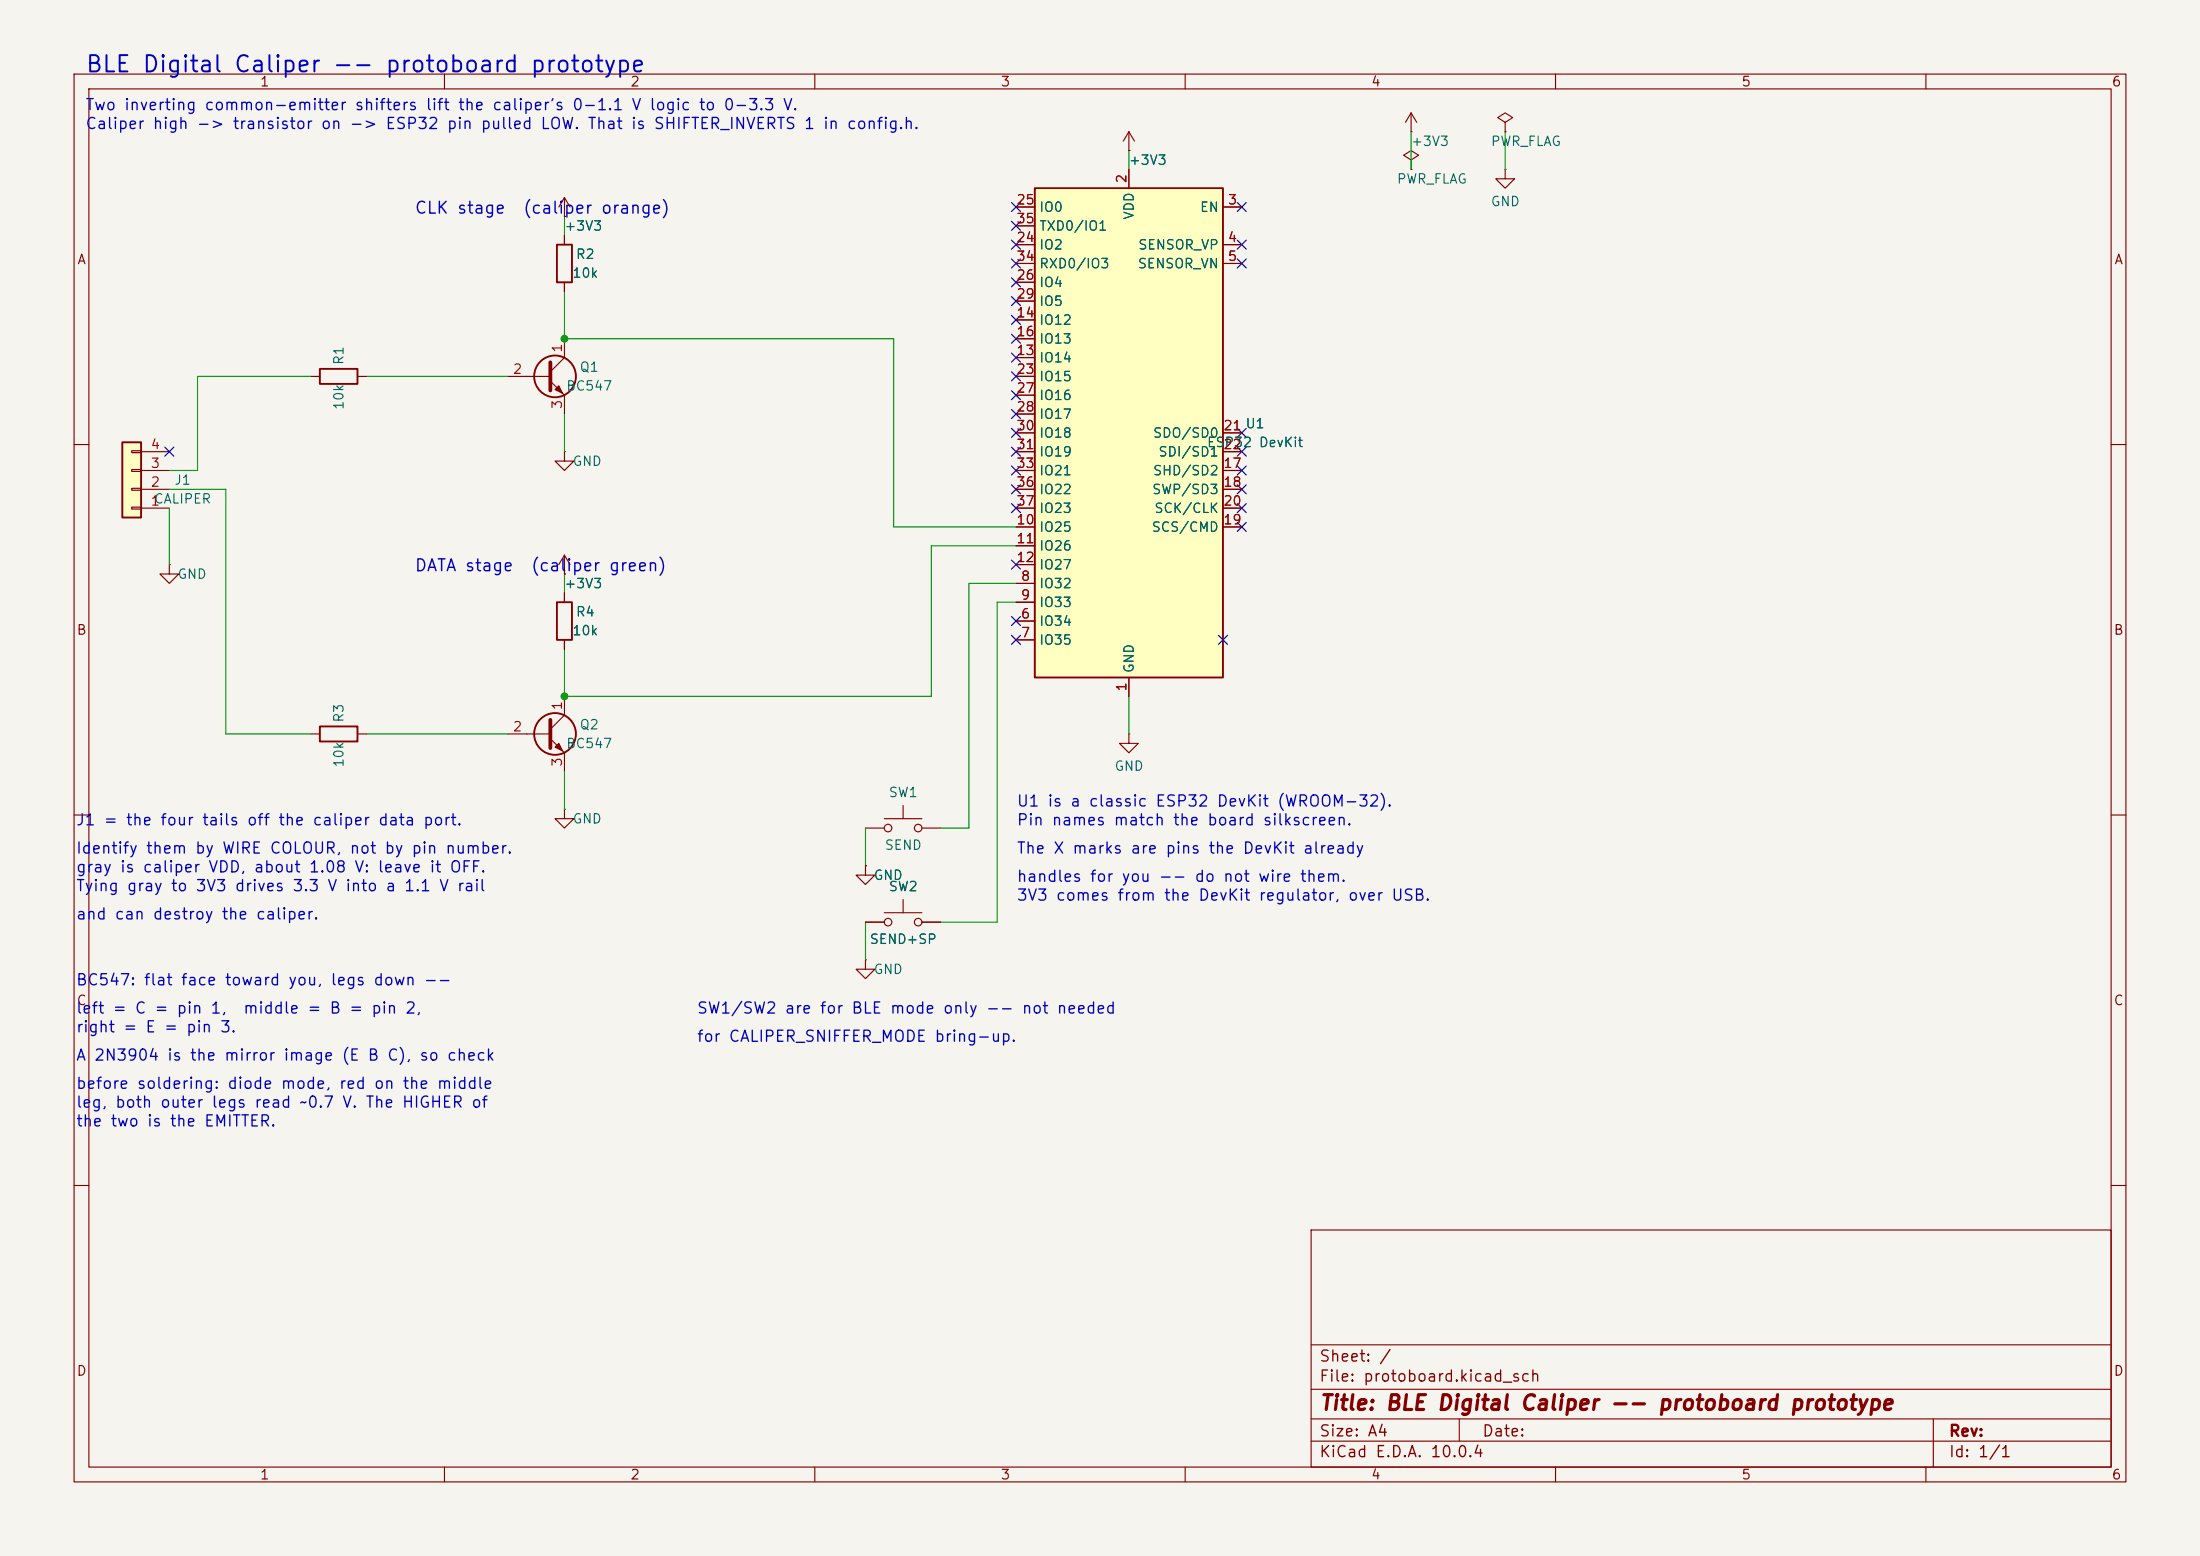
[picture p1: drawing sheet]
(kicad_sch
 (version 20260306)
 (generator "eeschema")
 (generator_version "10.0")
 (paper "A4")
 (title_block
  (title "BLE Digital Caliper -- protoboard prototype"))
 (lib_symbols
  (symbol "Connector_Generic:Conn_01x04" (pin_names (offset 1.016) (hide yes)) (exclude_from_sim no) (in_bom yes) (on_board yes) (in_pos_files yes) (duplicate_pin_numbers_are_jumpers no) (property "Reference" "J" (at 0 5.08 0) (show_name no) (do_not_autoplace no) (effects (font (size 1.27 1.27)))) (property "Value" "Conn_01x04" (at 0 -7.62 0) (show_name no) (do_not_autoplace no) (effects (font (size 1.27 1.27)))) (property "Footprint" "" (at 0 0 0) (show_name no) (do_not_autoplace no) (hide yes) (effects (font (size 1.27 1.27)))) (property "Datasheet" "" (at 0 0 0) (show_name no) (do_not_autoplace no) (hide yes) (effects (font (size 1.27 1.27)))) (property "Description" "Generic connector, single row, 01x04, script generated (kicad-library-utils/schlib/autogen/connector/)" (at 0 0 0) (show_name no) (do_not_autoplace no) (hide yes) (effects (font (size 1.27 1.27)))) (property "ki_keywords" "connector" (at 0 0 0) (show_name no) (do_not_autoplace no) (hide yes) (effects (font (size 1.27 1.27)))) (property "ki_fp_filters" "Connector*:*_1x??_*" (at 0 0 0) (show_name no) (do_not_autoplace no) (hide yes) (effects (font (size 1.27 1.27)))) (symbol "Conn_01x04_1_1" (rectangle (start -1.27 3.81) (end 1.27 -6.35) (stroke (width 0.254) (type default)) (fill (type background))) (rectangle (start -1.27 2.667) (end 0 2.413) (stroke (width 0.1524) (type default)) (fill (type none))) (rectangle (start -1.27 0.127) (end 0 -0.127) (stroke (width 0.1524) (type default)) (fill (type none))) (rectangle (start -1.27 -2.413) (end 0 -2.667) (stroke (width 0.1524) (type default)) (fill (type none))) (rectangle (start -1.27 -4.953) (end 0 -5.207) (stroke (width 0.1524) (type default)) (fill (type none))) (pin passive line (at -5.08 2.54 0) (length 3.81) (name "Pin_1" (effects (font (size 1.27 1.27)))) (number "1" (effects (font (size 1.27 1.27))))) (pin passive line (at -5.08 0 0) (length 3.81) (name "Pin_2" (effects (font (size 1.27 1.27)))) (number "2" (effects (font (size 1.27 1.27))))) (pin passive line (at -5.08 -2.54 0) (length 3.81) (name "Pin_3" (effects (font (size 1.27 1.27)))) (number "3" (effects (font (size 1.27 1.27))))) (pin passive line (at -5.08 -5.08 0) (length 3.81) (name "Pin_4" (effects (font (size 1.27 1.27)))) (number "4" (effects (font (size 1.27 1.27)))))) (embedded_fonts no))
  (symbol "RF_Module:ESP32-WROOM-32" (exclude_from_sim no) (in_bom yes) (on_board yes) (in_pos_files yes) (duplicate_pin_numbers_are_jumpers no) (property "Reference" "U" (at -12.7 34.29 0) (show_name no) (do_not_autoplace no) (effects (font (size 1.27 1.27)) (justify left))) (property "Value" "ESP32-WROOM-32" (at 1.27 34.29 0) (show_name no) (do_not_autoplace no) (effects (font (size 1.27 1.27)) (justify left))) (property "Footprint" "RF_Module:ESP32-WROOM-32" (at 0 -38.1 0) (show_name no) (do_not_autoplace no) (hide yes) (effects (font (size 1.27 1.27)))) (property "Datasheet" "https://www.espressif.com/sites/default/files/documentation/esp32-wroom-32_datasheet_en.pdf" (at -7.62 1.27 0) (show_name no) (do_not_autoplace no) (hide yes) (effects (font (size 1.27 1.27)))) (property "Description" "RF Module, ESP32-D0WDQ6 SoC, Wi-Fi 802.11b/g/n, Bluetooth, BLE, 32-bit, 2.7-3.6V, onboard antenna, SMD" (at 0 0 0) (show_name no) (do_not_autoplace no) (hide yes) (effects (font (size 1.27 1.27)))) (property "ki_keywords" "RF Radio BT ESP ESP32 Espressif onboard PCB antenna" (at 0 0 0) (show_name no) (do_not_autoplace no) (hide yes) (effects (font (size 1.27 1.27)))) (property "ki_fp_filters" "ESP32?WROOM?32*" (at 0 0 0) (show_name no) (do_not_autoplace no) (hide yes) (effects (font (size 1.27 1.27)))) (symbol "ESP32-WROOM-32_0_1" (rectangle (start -12.7 33.02) (end 12.7 -33.02) (stroke (width 0.254) (type default)) (fill (type background)))) (symbol "ESP32-WROOM-32_1_1" (pin power_in line (at 0 -35.56 90) (length 2.54) (name "GND" (effects (font (size 1.27 1.27)))) (number "1" (effects (font (size 1.27 1.27))))) (pin power_in line (at 0 35.56 270) (length 2.54) (name "VDD" (effects (font (size 1.27 1.27)))) (number "2" (effects (font (size 1.27 1.27))))) (pin input line (at -15.24 30.48 0) (length 2.54) (name "EN" (effects (font (size 1.27 1.27)))) (number "3" (effects (font (size 1.27 1.27))))) (pin input line (at -15.24 25.4 0) (length 2.54) (name "SENSOR_VP" (effects (font (size 1.27 1.27)))) (number "4" (effects (font (size 1.27 1.27))))) (pin input line (at -15.24 22.86 0) (length 2.54) (name "SENSOR_VN" (effects (font (size 1.27 1.27)))) (number "5" (effects (font (size 1.27 1.27))))) (pin input line (at 15.24 -25.4 180) (length 2.54) (name "IO34" (effects (font (size 1.27 1.27)))) (number "6" (effects (font (size 1.27 1.27))))) (pin input line (at 15.24 -27.94 180) (length 2.54) (name "IO35" (effects (font (size 1.27 1.27)))) (number "7" (effects (font (size 1.27 1.27))))) (pin bidirectional line (at 15.24 -20.32 180) (length 2.54) (name "IO32" (effects (font (size 1.27 1.27)))) (number "8" (effects (font (size 1.27 1.27))))) (pin bidirectional line (at 15.24 -22.86 180) (length 2.54) (name "IO33" (effects (font (size 1.27 1.27)))) (number "9" (effects (font (size 1.27 1.27))))) (pin bidirectional line (at 15.24 -12.7 180) (length 2.54) (name "IO25" (effects (font (size 1.27 1.27)))) (number "10" (effects (font (size 1.27 1.27))))) (pin bidirectional line (at 15.24 -15.24 180) (length 2.54) (name "IO26" (effects (font (size 1.27 1.27)))) (number "11" (effects (font (size 1.27 1.27))))) (pin bidirectional line (at 15.24 -17.78 180) (length 2.54) (name "IO27" (effects (font (size 1.27 1.27)))) (number "12" (effects (font (size 1.27 1.27))))) (pin bidirectional line (at 15.24 10.16 180) (length 2.54) (name "IO14" (effects (font (size 1.27 1.27)))) (number "13" (effects (font (size 1.27 1.27))))) (pin bidirectional line (at 15.24 15.24 180) (length 2.54) (name "IO12" (effects (font (size 1.27 1.27)))) (number "14" (effects (font (size 1.27 1.27))))) (pin passive line (at 0 -35.56 90) (length 2.54) (hide yes) (name "GND" (effects (font (size 1.27 1.27)))) (number "15" (effects (font (size 1.27 1.27))))) (pin bidirectional line (at 15.24 12.7 180) (length 2.54) (name "IO13" (effects (font (size 1.27 1.27)))) (number "16" (effects (font (size 1.27 1.27))))) (pin bidirectional line (at -15.24 -5.08 0) (length 2.54) (name "SHD/SD2" (effects (font (size 1.27 1.27)))) (number "17" (effects (font (size 1.27 1.27))))) (pin bidirectional line (at -15.24 -7.62 0) (length 2.54) (name "SWP/SD3" (effects (font (size 1.27 1.27)))) (number "18" (effects (font (size 1.27 1.27))))) (pin bidirectional line (at -15.24 -12.7 0) (length 2.54) (name "SCS/CMD" (effects (font (size 1.27 1.27)))) (number "19" (effects (font (size 1.27 1.27))))) (pin bidirectional line (at -15.24 -10.16 0) (length 2.54) (name "SCK/CLK" (effects (font (size 1.27 1.27)))) (number "20" (effects (font (size 1.27 1.27))))) (pin bidirectional line (at -15.24 0 0) (length 2.54) (name "SDO/SD0" (effects (font (size 1.27 1.27)))) (number "21" (effects (font (size 1.27 1.27))))) (pin bidirectional line (at -15.24 -2.54 0) (length 2.54) (name "SDI/SD1" (effects (font (size 1.27 1.27)))) (number "22" (effects (font (size 1.27 1.27))))) (pin bidirectional line (at 15.24 7.62 180) (length 2.54) (name "IO15" (effects (font (size 1.27 1.27)))) (number "23" (effects (font (size 1.27 1.27))))) (pin bidirectional line (at 15.24 25.4 180) (length 2.54) (name "IO2" (effects (font (size 1.27 1.27)))) (number "24" (effects (font (size 1.27 1.27))))) (pin bidirectional line (at 15.24 30.48 180) (length 2.54) (name "IO0" (effects (font (size 1.27 1.27)))) (number "25" (effects (font (size 1.27 1.27))))) (pin bidirectional line (at 15.24 20.32 180) (length 2.54) (name "IO4" (effects (font (size 1.27 1.27)))) (number "26" (effects (font (size 1.27 1.27))))) (pin bidirectional line (at 15.24 5.08 180) (length 2.54) (name "IO16" (effects (font (size 1.27 1.27)))) (number "27" (effects (font (size 1.27 1.27))))) (pin bidirectional line (at 15.24 2.54 180) (length 2.54) (name "IO17" (effects (font (size 1.27 1.27)))) (number "28" (effects (font (size 1.27 1.27))))) (pin bidirectional line (at 15.24 17.78 180) (length 2.54) (name "IO5" (effects (font (size 1.27 1.27)))) (number "29" (effects (font (size 1.27 1.27))))) (pin bidirectional line (at 15.24 0 180) (length 2.54) (name "IO18" (effects (font (size 1.27 1.27)))) (number "30" (effects (font (size 1.27 1.27))))) (pin bidirectional line (at 15.24 -2.54 180) (length 2.54) (name "IO19" (effects (font (size 1.27 1.27)))) (number "31" (effects (font (size 1.27 1.27))))) (pin no_connect line (at -12.7 -27.94 0) (length 2.54) (hide yes) (name "NC" (effects (font (size 1.27 1.27)))) (number "32" (effects (font (size 1.27 1.27))))) (pin bidirectional line (at 15.24 -5.08 180) (length 2.54) (name "IO21" (effects (font (size 1.27 1.27)))) (number "33" (effects (font (size 1.27 1.27))))) (pin bidirectional line (at 15.24 22.86 180) (length 2.54) (name "RXD0/IO3" (effects (font (size 1.27 1.27)))) (number "34" (effects (font (size 1.27 1.27))))) (pin bidirectional line (at 15.24 27.94 180) (length 2.54) (name "TXD0/IO1" (effects (font (size 1.27 1.27)))) (number "35" (effects (font (size 1.27 1.27))))) (pin bidirectional line (at 15.24 -7.62 180) (length 2.54) (name "IO22" (effects (font (size 1.27 1.27)))) (number "36" (effects (font (size 1.27 1.27))))) (pin bidirectional line (at 15.24 -10.16 180) (length 2.54) (name "IO23" (effects (font (size 1.27 1.27)))) (number "37" (effects (font (size 1.27 1.27))))) (pin passive line (at 0 -35.56 90) (length 2.54) (hide yes) (name "GND" (effects (font (size 1.27 1.27)))) (number "38" (effects (font (size 1.27 1.27))))) (pin passive line (at 0 -35.56 90) (length 2.54) (hide yes) (name "GND" (effects (font (size 1.27 1.27)))) (number "39" (effects (font (size 1.27 1.27)))))) (embedded_fonts no))
  (symbol "Switch:SW_Push" (pin_numbers (hide yes)) (pin_names (offset 1.016) (hide yes)) (exclude_from_sim no) (in_bom yes) (on_board yes) (in_pos_files yes) (duplicate_pin_numbers_are_jumpers no) (property "Reference" "SW" (at 1.27 2.54 0) (show_name no) (do_not_autoplace no) (effects (font (size 1.27 1.27)) (justify left))) (property "Value" "SW_Push" (at 0 -1.524 0) (show_name no) (do_not_autoplace no) (effects (font (size 1.27 1.27)))) (property "Footprint" "" (at 0 5.08 0) (show_name no) (do_not_autoplace no) (hide yes) (effects (font (size 1.27 1.27)))) (property "Datasheet" "" (at 0 5.08 0) (show_name no) (do_not_autoplace no) (hide yes) (effects (font (size 1.27 1.27)))) (property "Description" "Push button switch, generic, two pins" (at 0 0 0) (show_name no) (do_not_autoplace no) (hide yes) (effects (font (size 1.27 1.27)))) (property "ki_keywords" "switch normally-open pushbutton push-button" (at 0 0 0) (show_name no) (do_not_autoplace no) (hide yes) (effects (font (size 1.27 1.27)))) (symbol "SW_Push_0_1" (circle (center -2.032 0) (radius 0.508) (stroke (width 0) (type default)) (fill (type none))) (polyline (pts (xy 0 1.27) (xy 0 3.048)) (stroke (width 0) (type default)) (fill (type none))) (circle (center 2.032 0) (radius 0.508) (stroke (width 0) (type default)) (fill (type none))) (polyline (pts (xy 2.54 1.27) (xy -2.54 1.27)) (stroke (width 0) (type default)) (fill (type none))) (pin passive line (at -5.08 0 0) (length 2.54) (name "1" (effects (font (size 1.27 1.27)))) (number "1" (effects (font (size 1.27 1.27))))) (pin passive line (at 5.08 0 180) (length 2.54) (name "2" (effects (font (size 1.27 1.27)))) (number "2" (effects (font (size 1.27 1.27)))))) (embedded_fonts no))
  (symbol "Device:R" (pin_numbers (hide yes)) (pin_names (offset 0)) (exclude_from_sim no) (in_bom yes) (on_board yes) (in_pos_files yes) (duplicate_pin_numbers_are_jumpers no) (property "Reference" "R" (at 2.032 0 90) (show_name no) (do_not_autoplace no) (effects (font (size 1.27 1.27)))) (property "Value" "R" (at 0 0 90) (show_name no) (do_not_autoplace no) (effects (font (size 1.27 1.27)))) (property "Footprint" "" (at -1.778 0 90) (show_name no) (do_not_autoplace no) (hide yes) (effects (font (size 1.27 1.27)))) (property "Datasheet" "" (at 0 0 0) (show_name no) (do_not_autoplace no) (hide yes) (effects (font (size 1.27 1.27)))) (property "Description" "Resistor" (at 0 0 0) (show_name no) (do_not_autoplace no) (hide yes) (effects (font (size 1.27 1.27)))) (property "ki_keywords" "R res resistor" (at 0 0 0) (show_name no) (do_not_autoplace no) (hide yes) (effects (font (size 1.27 1.27)))) (property "ki_fp_filters" "R_*" (at 0 0 0) (show_name no) (do_not_autoplace no) (hide yes) (effects (font (size 1.27 1.27)))) (symbol "R_0_1" (rectangle (start -1.016 -2.54) (end 1.016 2.54) (stroke (width 0.254) (type default)) (fill (type none)))) (symbol "R_1_1" (pin passive line (at 0 3.81 270) (length 1.27) (name "" (effects (font (size 1.27 1.27)))) (number "1" (effects (font (size 1.27 1.27))))) (pin passive line (at 0 -3.81 90) (length 1.27) (name "" (effects (font (size 1.27 1.27)))) (number "2" (effects (font (size 1.27 1.27)))))) (embedded_fonts no))
  (symbol "Transistor_BJT:BC547" (pin_names (offset 0) (hide yes)) (exclude_from_sim no) (in_bom yes) (on_board yes) (in_pos_files yes) (duplicate_pin_numbers_are_jumpers no) (property "Reference" "Q" (at 5.08 1.905 0) (show_name no) (do_not_autoplace no) (effects (font (size 1.27 1.27)) (justify left))) (property "Value" "BC547" (at 5.08 0 0) (show_name no) (do_not_autoplace no) (effects (font (size 1.27 1.27)) (justify left))) (property "Footprint" "Package_TO_SOT_THT:TO-92_Inline" (at 5.08 -1.905 0) (show_name no) (do_not_autoplace no) (hide yes) (effects (font (size 1.27 1.27) (italic yes)) (justify left))) (property "Datasheet" "https://www.onsemi.com/pub/Collateral/BC550-D.pdf" (at 0 0 0) (show_name no) (do_not_autoplace no) (hide yes) (effects (font (size 1.27 1.27)) (justify left))) (property "Description" "0.1A Ic, 45V Vce, Small Signal NPN Transistor, TO-92" (at 0 0 0) (show_name no) (do_not_autoplace no) (hide yes) (effects (font (size 1.27 1.27)))) (property "ki_keywords" "NPN Transistor" (at 0 0 0) (show_name no) (do_not_autoplace no) (hide yes) (effects (font (size 1.27 1.27)))) (property "ki_fp_filters" "TO?92*" (at 0 0 0) (show_name no) (do_not_autoplace no) (hide yes) (effects (font (size 1.27 1.27)))) (symbol "BC547_0_1" (polyline (pts (xy -2.54 0) (xy 0.635 0)) (stroke (width 0) (type default)) (fill (type none))) (polyline (pts (xy 0.635 1.905) (xy 0.635 -1.905)) (stroke (width 0.508) (type default)) (fill (type none))) (circle (center 1.27 0) (radius 2.8194) (stroke (width 0.254) (type default)) (fill (type none)))) (symbol "BC547_1_1" (polyline (pts (xy 0.635 0.635) (xy 2.54 2.54)) (stroke (width 0) (type default)) (fill (type none))) (polyline (pts (xy 0.635 -0.635) (xy 2.54 -2.54)) (stroke (width 0) (type default)) (fill (type none))) (polyline (pts (xy 1.27 -1.778) (xy 1.778 -1.27) (xy 2.286 -2.286) (xy 1.27 -1.778)) (stroke (width 0) (type default)) (fill (type outline))) (pin passive line (at 2.54 5.08 270) (length 2.54) (name "C" (effects (font (size 1.27 1.27)))) (number "1" (effects (font (size 1.27 1.27))))) (pin input line (at -5.08 0 0) (length 2.54) (name "B" (effects (font (size 1.27 1.27)))) (number "2" (effects (font (size 1.27 1.27))))) (pin passive line (at 2.54 -5.08 90) (length 2.54) (name "E" (effects (font (size 1.27 1.27)))) (number "3" (effects (font (size 1.27 1.27)))))) (embedded_fonts no))
  (symbol "power:+3V3" (power global) (pin_numbers (hide yes)) (pin_names (offset 0) (hide yes)) (exclude_from_sim no) (in_bom yes) (on_board yes) (in_pos_files yes) (duplicate_pin_numbers_are_jumpers no) (property "Reference" "#PWR" (at 0 -3.81 0) (show_name no) (do_not_autoplace no) (hide yes) (effects (font (size 1.27 1.27)))) (property "Value" "+3V3" (at 0 3.556 0) (show_name no) (do_not_autoplace no) (effects (font (size 1.27 1.27)))) (property "Footprint" "" (at 0 0 0) (show_name no) (do_not_autoplace no) (hide yes) (effects (font (size 1.27 1.27)))) (property "Datasheet" "" (at 0 0 0) (show_name no) (do_not_autoplace no) (hide yes) (effects (font (size 1.27 1.27)))) (property "Description" "Power symbol creates a global label with name \"+3V3\"" (at 0 0 0) (show_name no) (do_not_autoplace no) (hide yes) (effects (font (size 1.27 1.27)))) (property "ki_keywords" "global power" (at 0 0 0) (show_name no) (do_not_autoplace no) (hide yes) (effects (font (size 1.27 1.27)))) (symbol "+3V3_0_1" (polyline (pts (xy -0.762 1.27) (xy 0 2.54)) (stroke (width 0) (type default)) (fill (type none))) (polyline (pts (xy 0 2.54) (xy 0.762 1.27)) (stroke (width 0) (type default)) (fill (type none))) (polyline (pts (xy 0 0) (xy 0 2.54)) (stroke (width 0) (type default)) (fill (type none)))) (symbol "+3V3_1_1" (pin power_in line (at 0 0 90) (length 0) (name "" (effects (font (size 1.27 1.27)))) (number "1" (effects (font (size 1.27 1.27)))))) (embedded_fonts no))
  (symbol "power:GND" (power global) (pin_numbers (hide yes)) (pin_names (offset 0) (hide yes)) (exclude_from_sim no) (in_bom yes) (on_board yes) (in_pos_files yes) (duplicate_pin_numbers_are_jumpers no) (property "Reference" "#PWR" (at 0 -6.35 0) (show_name no) (do_not_autoplace no) (hide yes) (effects (font (size 1.27 1.27)))) (property "Value" "GND" (at 0 -3.81 0) (show_name no) (do_not_autoplace no) (effects (font (size 1.27 1.27)))) (property "Footprint" "" (at 0 0 0) (show_name no) (do_not_autoplace no) (hide yes) (effects (font (size 1.27 1.27)))) (property "Datasheet" "" (at 0 0 0) (show_name no) (do_not_autoplace no) (hide yes) (effects (font (size 1.27 1.27)))) (property "Description" "Power symbol creates a global label with name \"GND\" , ground" (at 0 0 0) (show_name no) (do_not_autoplace no) (hide yes) (effects (font (size 1.27 1.27)))) (property "ki_keywords" "global power" (at 0 0 0) (show_name no) (do_not_autoplace no) (hide yes) (effects (font (size 1.27 1.27)))) (symbol "GND_0_1" (polyline (pts (xy 0 0) (xy 0 -1.27) (xy 1.27 -1.27) (xy 0 -2.54) (xy -1.27 -1.27) (xy 0 -1.27)) (stroke (width 0) (type default)) (fill (type none)))) (symbol "GND_1_1" (pin power_in line (at 0 0 270) (length 0) (name "" (effects (font (size 1.27 1.27)))) (number "1" (effects (font (size 1.27 1.27)))))) (embedded_fonts no))
  (symbol "power:PWR_FLAG" (power global) (pin_numbers (hide yes)) (pin_names (offset 0) (hide yes)) (exclude_from_sim no) (in_bom yes) (on_board yes) (in_pos_files yes) (duplicate_pin_numbers_are_jumpers no) (property "Reference" "#FLG" (at 0 1.905 0) (show_name no) (do_not_autoplace no) (hide yes) (effects (font (size 1.27 1.27)))) (property "Value" "PWR_FLAG" (at 0 3.81 0) (show_name no) (do_not_autoplace no) (effects (font (size 1.27 1.27)))) (property "Footprint" "" (at 0 0 0) (show_name no) (do_not_autoplace no) (hide yes) (effects (font (size 1.27 1.27)))) (property "Datasheet" "" (at 0 0 0) (show_name no) (do_not_autoplace no) (hide yes) (effects (font (size 1.27 1.27)))) (property "Description" "Special symbol for telling ERC where power comes from" (at 0 0 0) (show_name no) (do_not_autoplace no) (hide yes) (effects (font (size 1.27 1.27)))) (property "ki_keywords" "flag power" (at 0 0 0) (show_name no) (do_not_autoplace no) (hide yes) (effects (font (size 1.27 1.27)))) (symbol "PWR_FLAG_0_0" (pin power_out line (at 0 0 90) (length 0) (name "" (effects (font (size 1.27 1.27)))) (number "1" (effects (font (size 1.27 1.27)))))) (symbol "PWR_FLAG_0_1" (polyline (pts (xy 0 0) (xy 0 1.27) (xy -1.016 1.905) (xy 0 2.54) (xy 1.016 1.905) (xy 0 1.27)) (stroke (width 0) (type default)) (fill (type none)))) (embedded_fonts no)))
 (wire
  (pts (xy 22.86 63.5) (xy 26.67 63.5))
  (stroke (width 0) (type default)))
 (wire
  (pts (xy 26.67 63.5) (xy 26.67 50.8))
  (stroke (width 0) (type default)))
 (wire
  (pts (xy 26.67 50.8) (xy 41.91 50.8))
  (stroke (width 0) (type default)))
 (wire
  (pts (xy 49.53 50.8) (xy 68.58 50.8))
  (stroke (width 0) (type default)))
 (wire
  (pts (xy 76.2 45.72) (xy 76.2 39.37))
  (stroke (width 0) (type default)))
 (wire
  (pts (xy 76.2 31.75) (xy 76.2 29.21))
  (stroke (width 0) (type default)))
 (wire
  (pts (xy 76.2 55.88) (xy 76.2 60.96))
  (stroke (width 0) (type default)))
 (wire
  (pts (xy 76.2 45.72) (xy 120.65 45.72))
  (stroke (width 0) (type default)))
 (wire
  (pts (xy 120.65 45.72) (xy 120.65 71.12))
  (stroke (width 0) (type default)))
 (wire
  (pts (xy 120.65 71.12) (xy 137.16 71.12))
  (stroke (width 0) (type default)))
 (wire
  (pts (xy 22.86 66.04) (xy 30.48 66.04))
  (stroke (width 0) (type default)))
 (wire
  (pts (xy 30.48 66.04) (xy 30.48 99.06))
  (stroke (width 0) (type default)))
 (wire
  (pts (xy 30.48 99.06) (xy 41.91 99.06))
  (stroke (width 0) (type default)))
 (wire
  (pts (xy 49.53 99.06) (xy 68.58 99.06))
  (stroke (width 0) (type default)))
 (wire
  (pts (xy 76.2 93.98) (xy 76.2 87.63))
  (stroke (width 0) (type default)))
 (wire
  (pts (xy 76.2 80.01) (xy 76.2 77.47))
  (stroke (width 0) (type default)))
 (wire
  (pts (xy 76.2 104.14) (xy 76.2 109.22))
  (stroke (width 0) (type default)))
 (wire
  (pts (xy 76.2 93.98) (xy 125.73 93.98))
  (stroke (width 0) (type default)))
 (wire
  (pts (xy 125.73 93.98) (xy 125.73 73.66))
  (stroke (width 0) (type default)))
 (wire
  (pts (xy 125.73 73.66) (xy 137.16 73.66))
  (stroke (width 0) (type default)))
 (wire
  (pts (xy 22.86 68.58) (xy 22.86 76.2))
  (stroke (width 0) (type default)))
 (wire
  (pts (xy 152.4 22.86) (xy 152.4 20.32))
  (stroke (width 0) (type default)))
 (wire
  (pts (xy 152.4 93.98) (xy 152.4 99.06))
  (stroke (width 0) (type default)))
 (wire
  (pts (xy 127 111.76) (xy 130.81 111.76))
  (stroke (width 0) (type default)))
 (wire
  (pts (xy 130.81 111.76) (xy 130.81 78.74))
  (stroke (width 0) (type default)))
 (wire
  (pts (xy 130.81 78.74) (xy 137.16 78.74))
  (stroke (width 0) (type default)))
 (wire
  (pts (xy 116.84 111.76) (xy 116.84 116.84))
  (stroke (width 0) (type default)))
 (wire
  (pts (xy 127 124.46) (xy 134.62 124.46))
  (stroke (width 0) (type default)))
 (wire
  (pts (xy 134.62 124.46) (xy 134.62 81.28))
  (stroke (width 0) (type default)))
 (wire
  (pts (xy 134.62 81.28) (xy 137.16 81.28))
  (stroke (width 0) (type default)))
 (wire
  (pts (xy 116.84 124.46) (xy 116.84 129.54))
  (stroke (width 0) (type default)))
 (wire
  (pts (xy 190.5 17.78) (xy 190.5 22.86))
  (stroke (width 0) (type default)))
 (wire
  (pts (xy 203.2 22.86) (xy 203.2 17.78))
  (stroke (width 0) (type default)))
 (junction
  (at 76.2 45.72)
  (diameter 0)
  (color 0 0 0 0))
 (junction
  (at 76.2 93.98)
  (diameter 0)
  (color 0 0 0 0))
 (no_connect
  (at 22.86 60.96))
 (no_connect
  (at 167.64 27.94))
 (no_connect
  (at 167.64 33.02))
 (no_connect
  (at 167.64 35.56))
 (no_connect
  (at 137.16 83.82))
 (no_connect
  (at 137.16 86.36))
 (no_connect
  (at 137.16 76.2))
 (no_connect
  (at 137.16 48.26))
 (no_connect
  (at 137.16 43.18))
 (no_connect
  (at 137.16 45.72))
 (no_connect
  (at 167.64 63.5))
 (no_connect
  (at 167.64 66.04))
 (no_connect
  (at 167.64 71.12))
 (no_connect
  (at 167.64 68.58))
 (no_connect
  (at 167.64 58.42))
 (no_connect
  (at 167.64 60.96))
 (no_connect
  (at 137.16 50.8))
 (no_connect
  (at 137.16 33.02))
 (no_connect
  (at 137.16 27.94))
 (no_connect
  (at 137.16 38.1))
 (no_connect
  (at 137.16 53.34))
 (no_connect
  (at 137.16 55.88))
 (no_connect
  (at 137.16 40.64))
 (no_connect
  (at 137.16 58.42))
 (no_connect
  (at 137.16 60.96))
 (no_connect
  (at 165.1 86.36))
 (no_connect
  (at 137.16 63.5))
 (no_connect
  (at 137.16 35.56))
 (no_connect
  (at 137.16 30.48))
 (no_connect
  (at 137.16 66.04))
 (no_connect
  (at 137.16 68.58))
 (text "CLK stage  (caliper orange)"
  (at 55.88 29.21 0)
  (effects (font (size 1.6 1.6)) (justify left bottom)))
 (text "DATA stage  (caliper green)"
  (at 55.88 77.47 0)
  (effects (font (size 1.6 1.6)) (justify left bottom)))
 (text "BLE Digital Caliper -- protoboard prototype"
  (at 11.43 10.16 0)
  (effects (font (size 2.2 2.2)) (justify left bottom)))
 (text "Two inverting common-emitter shifters lift the caliper's 0-1.1 V logic to 0-3.3 V."
  (at 11.43 15.24 0)
  (effects (font (size 1.5 1.5)) (justify left bottom)))
 (text "Caliper high -> transistor on -> ESP32 pin pulled LOW. That is SHIFTER_INVERTS 1 in config.h."
  (at 11.43 17.78 0)
  (effects (font (size 1.5 1.5)) (justify left bottom)))
 (text "J1 = the four tails off the caliper data port."
  (at 10.16 111.76 0)
  (effects (font (size 1.5 1.5)) (justify left bottom)))
 (text "Identify them by WIRE COLOUR, not by pin number."
  (at 10.16 115.57 0)
  (effects (font (size 1.5 1.5)) (justify left bottom)))
 (text "gray is caliper VDD, about 1.08 V: leave it OFF."
  (at 10.16 118.11 0)
  (effects (font (size 1.5 1.5)) (justify left bottom)))
 (text "Tying gray to 3V3 drives 3.3 V into a 1.1 V rail"
  (at 10.16 120.65 0)
  (effects (font (size 1.5 1.5)) (justify left bottom)))
 (text "and can destroy the caliper."
  (at 10.16 124.46 0)
  (effects (font (size 1.5 1.5)) (justify left bottom)))
 (text "U1 is a classic ESP32 DevKit (WROOM-32)."
  (at 137.16 109.22 0)
  (effects (font (size 1.5 1.5)) (justify left bottom)))
 (text "Pin names match the board silkscreen."
  (at 137.16 111.76 0)
  (effects (font (size 1.5 1.5)) (justify left bottom)))
 (text "The X marks are pins the DevKit already"
  (at 137.16 115.57 0)
  (effects (font (size 1.5 1.5)) (justify left bottom)))
 (text "handles for you -- do not wire them."
  (at 137.16 119.38 0)
  (effects (font (size 1.5 1.5)) (justify left bottom)))
 (text "3V3 comes from the DevKit regulator, over USB."
  (at 137.16 121.92 0)
  (effects (font (size 1.5 1.5)) (justify left bottom)))
 (text "SW1/SW2 are for BLE mode only -- not needed"
  (at 93.98 137.16 0)
  (effects (font (size 1.5 1.5)) (justify left bottom)))
 (text "for CALIPER_SNIFFER_MODE bring-up."
  (at 93.98 140.97 0)
  (effects (font (size 1.5 1.5)) (justify left bottom)))
 (text "BC547: flat face toward you, legs down --"
  (at 10.16 133.35 0)
  (effects (font (size 1.5 1.5)) (justify left bottom)))
 (text "left = C = pin 1,  middle = B = pin 2,"
  (at 10.16 137.16 0)
  (effects (font (size 1.5 1.5)) (justify left bottom)))
 (text "right = E = pin 3."
  (at 10.16 139.7 0)
  (effects (font (size 1.5 1.5)) (justify left bottom)))
 (text "A 2N3904 is the mirror image (E B C), so check"
  (at 10.16 143.51 0)
  (effects (font (size 1.5 1.5)) (justify left bottom)))
 (text "before soldering: diode mode, red on the middle"
  (at 10.16 147.32 0)
  (effects (font (size 1.5 1.5)) (justify left bottom)))
 (text "leg, both outer legs read ~0.7 V. The HIGHER of"
  (at 10.16 149.86 0)
  (effects (font (size 1.5 1.5)) (justify left bottom)))
 (text "the two is the EMITTER."
  (at 10.16 152.4 0)
  (effects (font (size 1.5 1.5)) (justify left bottom)))
 (symbol
  (lib_id "Connector_Generic:Conn_01x04")
  (at 17.78 66.04 180)
  (unit 1)
  (body_style 1)
  (exclude_from_sim no)
  (in_bom yes)
  (on_board yes)
  (in_pos_files yes)
  (dnp no)
  (property "Reference" "J1" (at 24.638 64.77 0) (show_name no) (do_not_autoplace no) (effects (font (size 1.27 1.27))))
  (property "Value" "CALIPER" (at 24.638 67.31 0) (show_name no) (do_not_autoplace no) (effects (font (size 1.27 1.27))))
  (property "Footprint" "" (at 17.78 66.04 0) (hide yes) (show_name no) (do_not_autoplace no) (effects (font (size 1.27 1.27))))
  (property "Datasheet" "" (at 17.78 66.04 0) (hide yes) (show_name no) (do_not_autoplace no) (effects (font (size 1.27 1.27)))))
 (symbol
  (lib_id "RF_Module:ESP32-WROOM-32")
  (at 152.4 58.42 0)
  (mirror y)
  (unit 1)
  (body_style 1)
  (exclude_from_sim no)
  (in_bom yes)
  (on_board yes)
  (in_pos_files yes)
  (dnp no)
  (property "Reference" "U1" (at 169.418 57.15 0) (show_name no) (do_not_autoplace no) (effects (font (size 1.27 1.27))))
  (property "Value" "ESP32 DevKit" (at 169.418 59.69 0) (show_name no) (do_not_autoplace no) (effects (font (size 1.27 1.27))))
  (property "Footprint" "" (at 152.4 58.42 0) (hide yes) (show_name no) (do_not_autoplace no) (effects (font (size 1.27 1.27))))
  (property "Datasheet" "" (at 152.4 58.42 0) (hide yes) (show_name no) (do_not_autoplace no) (effects (font (size 1.27 1.27)))))
 (symbol
  (lib_id "Switch:SW_Push")
  (at 121.92 111.76 0)
  (unit 1)
  (body_style 1)
  (exclude_from_sim no)
  (in_bom yes)
  (on_board yes)
  (in_pos_files yes)
  (dnp no)
  (property "Reference" "SW1" (at 121.92 106.934 0) (show_name no) (do_not_autoplace no) (effects (font (size 1.27 1.27))))
  (property "Value" "SEND" (at 121.92 114.046 0) (show_name no) (do_not_autoplace no) (effects (font (size 1.27 1.27))))
  (property "Footprint" "" (at 121.92 111.76 0) (hide yes) (show_name no) (do_not_autoplace no) (effects (font (size 1.27 1.27))))
  (property "Datasheet" "" (at 121.92 111.76 0) (hide yes) (show_name no) (do_not_autoplace no) (effects (font (size 1.27 1.27)))))
 (symbol
  (lib_id "Switch:SW_Push")
  (at 121.92 124.46 0)
  (unit 1)
  (body_style 1)
  (exclude_from_sim no)
  (in_bom yes)
  (on_board yes)
  (in_pos_files yes)
  (dnp no)
  (property "Reference" "SW2" (at 121.92 119.634 0) (show_name no) (do_not_autoplace no) (effects (font (size 1.27 1.27))))
  (property "Value" "SEND+SP" (at 121.92 126.746 0) (show_name no) (do_not_autoplace no) (effects (font (size 1.27 1.27))))
  (property "Footprint" "" (at 121.92 124.46 0) (hide yes) (show_name no) (do_not_autoplace no) (effects (font (size 1.27 1.27))))
  (property "Datasheet" "" (at 121.92 124.46 0) (hide yes) (show_name no) (do_not_autoplace no) (effects (font (size 1.27 1.27)))))
 (symbol
  (lib_id "Device:R")
  (at 45.72 50.8 90)
  (unit 1)
  (body_style 1)
  (exclude_from_sim no)
  (in_bom yes)
  (on_board yes)
  (in_pos_files yes)
  (dnp no)
  (property "Reference" "R1" (at 45.72 48.006 0) (show_name no) (do_not_autoplace no) (effects (font (size 1.27 1.27))))
  (property "Value" "10k" (at 45.72 53.594 0) (show_name no) (do_not_autoplace no) (effects (font (size 1.27 1.27))))
  (property "Footprint" "" (at 45.72 50.8 0) (hide yes) (show_name no) (do_not_autoplace no) (effects (font (size 1.27 1.27))))
  (property "Datasheet" "" (at 45.72 50.8 0) (hide yes) (show_name no) (do_not_autoplace no) (effects (font (size 1.27 1.27)))))
 (symbol
  (lib_id "Transistor_BJT:BC547")
  (at 73.66 50.8 0)
  (unit 1)
  (body_style 1)
  (exclude_from_sim no)
  (in_bom yes)
  (on_board yes)
  (in_pos_files yes)
  (dnp no)
  (property "Reference" "Q1" (at 79.5274 49.53 0) (show_name no) (do_not_autoplace no) (effects (font (size 1.27 1.27))))
  (property "Value" "BC547" (at 79.5274 52.07 0) (show_name no) (do_not_autoplace no) (effects (font (size 1.27 1.27))))
  (property "Footprint" "" (at 73.66 50.8 0) (hide yes) (show_name no) (do_not_autoplace no) (effects (font (size 1.27 1.27))))
  (property "Datasheet" "" (at 73.66 50.8 0) (hide yes) (show_name no) (do_not_autoplace no) (effects (font (size 1.27 1.27)))))
 (symbol
  (lib_id "Device:R")
  (at 76.2 35.56 0)
  (unit 1)
  (body_style 1)
  (exclude_from_sim no)
  (in_bom yes)
  (on_board yes)
  (in_pos_files yes)
  (dnp no)
  (property "Reference" "R2" (at 78.994 34.29 0) (show_name no) (do_not_autoplace no) (effects (font (size 1.27 1.27))))
  (property "Value" "10k" (at 78.994 36.83 0) (show_name no) (do_not_autoplace no) (effects (font (size 1.27 1.27))))
  (property "Footprint" "" (at 76.2 35.56 0) (hide yes) (show_name no) (do_not_autoplace no) (effects (font (size 1.27 1.27))))
  (property "Datasheet" "" (at 76.2 35.56 0) (hide yes) (show_name no) (do_not_autoplace no) (effects (font (size 1.27 1.27)))))
 (symbol
  (lib_id "power:+3V3")
  (at 76.2 29.21 0)
  (unit 1)
  (body_style 1)
  (exclude_from_sim no)
  (in_bom no)
  (on_board no)
  (in_pos_files no)
  (dnp no)
  (property "Reference" "#PWR001" (at 78.74 27.94 0) (hide yes) (show_name no) (do_not_autoplace no) (effects (font (size 1.27 1.27))))
  (property "Value" "+3V3" (at 78.74 30.48 0) (show_name no) (do_not_autoplace no) (effects (font (size 1.27 1.27))))
  (property "Footprint" "" (at 76.2 29.21 0) (hide yes) (show_name no) (do_not_autoplace no) (effects (font (size 1.27 1.27))))
  (property "Datasheet" "" (at 76.2 29.21 0) (hide yes) (show_name no) (do_not_autoplace no) (effects (font (size 1.27 1.27)))))
 (symbol
  (lib_id "power:GND")
  (at 76.2 60.96 0)
  (unit 1)
  (body_style 1)
  (exclude_from_sim no)
  (in_bom no)
  (on_board no)
  (in_pos_files no)
  (dnp no)
  (property "Reference" "#PWR002" (at 79.248 59.69 0) (hide yes) (show_name no) (do_not_autoplace no) (effects (font (size 1.27 1.27))))
  (property "Value" "GND" (at 79.248 62.23 0) (show_name no) (do_not_autoplace no) (effects (font (size 1.27 1.27))))
  (property "Footprint" "" (at 76.2 60.96 0) (hide yes) (show_name no) (do_not_autoplace no) (effects (font (size 1.27 1.27))))
  (property "Datasheet" "" (at 76.2 60.96 0) (hide yes) (show_name no) (do_not_autoplace no) (effects (font (size 1.27 1.27)))))
 (symbol
  (lib_id "Device:R")
  (at 45.72 99.06 90)
  (unit 1)
  (body_style 1)
  (exclude_from_sim no)
  (in_bom yes)
  (on_board yes)
  (in_pos_files yes)
  (dnp no)
  (property "Reference" "R3" (at 45.72 96.266 0) (show_name no) (do_not_autoplace no) (effects (font (size 1.27 1.27))))
  (property "Value" "10k" (at 45.72 101.854 0) (show_name no) (do_not_autoplace no) (effects (font (size 1.27 1.27))))
  (property "Footprint" "" (at 45.72 99.06 0) (hide yes) (show_name no) (do_not_autoplace no) (effects (font (size 1.27 1.27))))
  (property "Datasheet" "" (at 45.72 99.06 0) (hide yes) (show_name no) (do_not_autoplace no) (effects (font (size 1.27 1.27)))))
 (symbol
  (lib_id "Transistor_BJT:BC547")
  (at 73.66 99.06 0)
  (unit 1)
  (body_style 1)
  (exclude_from_sim no)
  (in_bom yes)
  (on_board yes)
  (in_pos_files yes)
  (dnp no)
  (property "Reference" "Q2" (at 79.5274 97.79 0) (show_name no) (do_not_autoplace no) (effects (font (size 1.27 1.27))))
  (property "Value" "BC547" (at 79.5274 100.33 0) (show_name no) (do_not_autoplace no) (effects (font (size 1.27 1.27))))
  (property "Footprint" "" (at 73.66 99.06 0) (hide yes) (show_name no) (do_not_autoplace no) (effects (font (size 1.27 1.27))))
  (property "Datasheet" "" (at 73.66 99.06 0) (hide yes) (show_name no) (do_not_autoplace no) (effects (font (size 1.27 1.27)))))
 (symbol
  (lib_id "Device:R")
  (at 76.2 83.82 0)
  (unit 1)
  (body_style 1)
  (exclude_from_sim no)
  (in_bom yes)
  (on_board yes)
  (in_pos_files yes)
  (dnp no)
  (property "Reference" "R4" (at 78.994 82.55 0) (show_name no) (do_not_autoplace no) (effects (font (size 1.27 1.27))))
  (property "Value" "10k" (at 78.994 85.09 0) (show_name no) (do_not_autoplace no) (effects (font (size 1.27 1.27))))
  (property "Footprint" "" (at 76.2 83.82 0) (hide yes) (show_name no) (do_not_autoplace no) (effects (font (size 1.27 1.27))))
  (property "Datasheet" "" (at 76.2 83.82 0) (hide yes) (show_name no) (do_not_autoplace no) (effects (font (size 1.27 1.27)))))
 (symbol
  (lib_id "power:+3V3")
  (at 76.2 77.47 0)
  (unit 1)
  (body_style 1)
  (exclude_from_sim no)
  (in_bom no)
  (on_board no)
  (in_pos_files no)
  (dnp no)
  (property "Reference" "#PWR003" (at 78.74 76.2 0) (hide yes) (show_name no) (do_not_autoplace no) (effects (font (size 1.27 1.27))))
  (property "Value" "+3V3" (at 78.74 78.74 0) (show_name no) (do_not_autoplace no) (effects (font (size 1.27 1.27))))
  (property "Footprint" "" (at 76.2 77.47 0) (hide yes) (show_name no) (do_not_autoplace no) (effects (font (size 1.27 1.27))))
  (property "Datasheet" "" (at 76.2 77.47 0) (hide yes) (show_name no) (do_not_autoplace no) (effects (font (size 1.27 1.27)))))
 (symbol
  (lib_id "power:GND")
  (at 76.2 109.22 0)
  (unit 1)
  (body_style 1)
  (exclude_from_sim no)
  (in_bom no)
  (on_board no)
  (in_pos_files no)
  (dnp no)
  (property "Reference" "#PWR004" (at 79.248 107.95 0) (hide yes) (show_name no) (do_not_autoplace no) (effects (font (size 1.27 1.27))))
  (property "Value" "GND" (at 79.248 110.49 0) (show_name no) (do_not_autoplace no) (effects (font (size 1.27 1.27))))
  (property "Footprint" "" (at 76.2 109.22 0) (hide yes) (show_name no) (do_not_autoplace no) (effects (font (size 1.27 1.27))))
  (property "Datasheet" "" (at 76.2 109.22 0) (hide yes) (show_name no) (do_not_autoplace no) (effects (font (size 1.27 1.27)))))
 (symbol
  (lib_id "power:GND")
  (at 22.86 76.2 0)
  (unit 1)
  (body_style 1)
  (exclude_from_sim no)
  (in_bom no)
  (on_board no)
  (in_pos_files no)
  (dnp no)
  (property "Reference" "#PWR005" (at 25.908 74.93 0) (hide yes) (show_name no) (do_not_autoplace no) (effects (font (size 1.27 1.27))))
  (property "Value" "GND" (at 25.908 77.47 0) (show_name no) (do_not_autoplace no) (effects (font (size 1.27 1.27))))
  (property "Footprint" "" (at 22.86 76.2 0) (hide yes) (show_name no) (do_not_autoplace no) (effects (font (size 1.27 1.27))))
  (property "Datasheet" "" (at 22.86 76.2 0) (hide yes) (show_name no) (do_not_autoplace no) (effects (font (size 1.27 1.27)))))
 (symbol
  (lib_id "power:+3V3")
  (at 152.4 20.32 0)
  (unit 1)
  (body_style 1)
  (exclude_from_sim no)
  (in_bom no)
  (on_board no)
  (in_pos_files no)
  (dnp no)
  (property "Reference" "#PWR006" (at 154.94 19.05 0) (hide yes) (show_name no) (do_not_autoplace no) (effects (font (size 1.27 1.27))))
  (property "Value" "+3V3" (at 154.94 21.59 0) (show_name no) (do_not_autoplace no) (effects (font (size 1.27 1.27))))
  (property "Footprint" "" (at 152.4 20.32 0) (hide yes) (show_name no) (do_not_autoplace no) (effects (font (size 1.27 1.27))))
  (property "Datasheet" "" (at 152.4 20.32 0) (hide yes) (show_name no) (do_not_autoplace no) (effects (font (size 1.27 1.27)))))
 (symbol
  (lib_id "power:GND")
  (at 152.4 99.06 0)
  (unit 1)
  (body_style 1)
  (exclude_from_sim no)
  (in_bom no)
  (on_board no)
  (in_pos_files no)
  (dnp no)
  (property "Reference" "#PWR007" (at 152.4 97.282 0) (hide yes) (show_name no) (do_not_autoplace no) (effects (font (size 1.27 1.27))))
  (property "Value" "GND" (at 152.4 103.378 0) (show_name no) (do_not_autoplace no) (effects (font (size 1.27 1.27))))
  (property "Footprint" "" (at 152.4 99.06 0) (hide yes) (show_name no) (do_not_autoplace no) (effects (font (size 1.27 1.27))))
  (property "Datasheet" "" (at 152.4 99.06 0) (hide yes) (show_name no) (do_not_autoplace no) (effects (font (size 1.27 1.27)))))
 (symbol
  (lib_id "power:GND")
  (at 116.84 116.84 0)
  (unit 1)
  (body_style 1)
  (exclude_from_sim no)
  (in_bom no)
  (on_board no)
  (in_pos_files no)
  (dnp no)
  (property "Reference" "#PWR008" (at 119.888 115.57 0) (hide yes) (show_name no) (do_not_autoplace no) (effects (font (size 1.27 1.27))))
  (property "Value" "GND" (at 119.888 118.11 0) (show_name no) (do_not_autoplace no) (effects (font (size 1.27 1.27))))
  (property "Footprint" "" (at 116.84 116.84 0) (hide yes) (show_name no) (do_not_autoplace no) (effects (font (size 1.27 1.27))))
  (property "Datasheet" "" (at 116.84 116.84 0) (hide yes) (show_name no) (do_not_autoplace no) (effects (font (size 1.27 1.27)))))
 (symbol
  (lib_id "power:GND")
  (at 116.84 129.54 0)
  (unit 1)
  (body_style 1)
  (exclude_from_sim no)
  (in_bom no)
  (on_board no)
  (in_pos_files no)
  (dnp no)
  (property "Reference" "#PWR009" (at 119.888 128.27 0) (hide yes) (show_name no) (do_not_autoplace no) (effects (font (size 1.27 1.27))))
  (property "Value" "GND" (at 119.888 130.81 0) (show_name no) (do_not_autoplace no) (effects (font (size 1.27 1.27))))
  (property "Footprint" "" (at 116.84 129.54 0) (hide yes) (show_name no) (do_not_autoplace no) (effects (font (size 1.27 1.27))))
  (property "Datasheet" "" (at 116.84 129.54 0) (hide yes) (show_name no) (do_not_autoplace no) (effects (font (size 1.27 1.27)))))
 (symbol
  (lib_id "power:+3V3")
  (at 190.5 17.78 0)
  (unit 1)
  (body_style 1)
  (exclude_from_sim no)
  (in_bom no)
  (on_board no)
  (in_pos_files no)
  (dnp no)
  (property "Reference" "#PWR010" (at 193.04 16.51 0) (hide yes) (show_name no) (do_not_autoplace no) (effects (font (size 1.27 1.27))))
  (property "Value" "+3V3" (at 193.04 19.05 0) (show_name no) (do_not_autoplace no) (effects (font (size 1.27 1.27))))
  (property "Footprint" "" (at 190.5 17.78 0) (hide yes) (show_name no) (do_not_autoplace no) (effects (font (size 1.27 1.27))))
  (property "Datasheet" "" (at 190.5 17.78 0) (hide yes) (show_name no) (do_not_autoplace no) (effects (font (size 1.27 1.27)))))
 (symbol
  (lib_id "power:PWR_FLAG")
  (at 190.5 22.86 0)
  (unit 1)
  (body_style 1)
  (exclude_from_sim no)
  (in_bom no)
  (on_board no)
  (in_pos_files no)
  (dnp no)
  (property "Reference" "#PWR011" (at 193.294 21.59 0) (hide yes) (show_name no) (do_not_autoplace no) (effects (font (size 1.27 1.27))))
  (property "Value" "PWR_FLAG" (at 193.294 24.13 0) (show_name no) (do_not_autoplace no) (effects (font (size 1.27 1.27))))
  (property "Footprint" "" (at 190.5 22.86 0) (hide yes) (show_name no) (do_not_autoplace no) (effects (font (size 1.27 1.27))))
  (property "Datasheet" "" (at 190.5 22.86 0) (hide yes) (show_name no) (do_not_autoplace no) (effects (font (size 1.27 1.27)))))
 (symbol
  (lib_id "power:GND")
  (at 203.2 22.86 0)
  (unit 1)
  (body_style 1)
  (exclude_from_sim no)
  (in_bom no)
  (on_board no)
  (in_pos_files no)
  (dnp no)
  (property "Reference" "#PWR012" (at 203.2 21.082 0) (hide yes) (show_name no) (do_not_autoplace no) (effects (font (size 1.27 1.27))))
  (property "Value" "GND" (at 203.2 27.178 0) (show_name no) (do_not_autoplace no) (effects (font (size 1.27 1.27))))
  (property "Footprint" "" (at 203.2 22.86 0) (hide yes) (show_name no) (do_not_autoplace no) (effects (font (size 1.27 1.27))))
  (property "Datasheet" "" (at 203.2 22.86 0) (hide yes) (show_name no) (do_not_autoplace no) (effects (font (size 1.27 1.27)))))
 (symbol
  (lib_id "power:PWR_FLAG")
  (at 203.2 17.78 0)
  (unit 1)
  (body_style 1)
  (exclude_from_sim no)
  (in_bom no)
  (on_board no)
  (in_pos_files no)
  (dnp no)
  (property "Reference" "#PWR013" (at 205.994 16.51 0) (hide yes) (show_name no) (do_not_autoplace no) (effects (font (size 1.27 1.27))))
  (property "Value" "PWR_FLAG" (at 205.994 19.05 0) (show_name no) (do_not_autoplace no) (effects (font (size 1.27 1.27))))
  (property "Footprint" "" (at 203.2 17.78 0) (hide yes) (show_name no) (do_not_autoplace no) (effects (font (size 1.27 1.27))))
  (property "Datasheet" "" (at 203.2 17.78 0) (hide yes) (show_name no) (do_not_autoplace no) (effects (font (size 1.27 1.27)))))
 (sheet_instances
  (path ""
   (page "1")))
 (embedded_fonts no))
